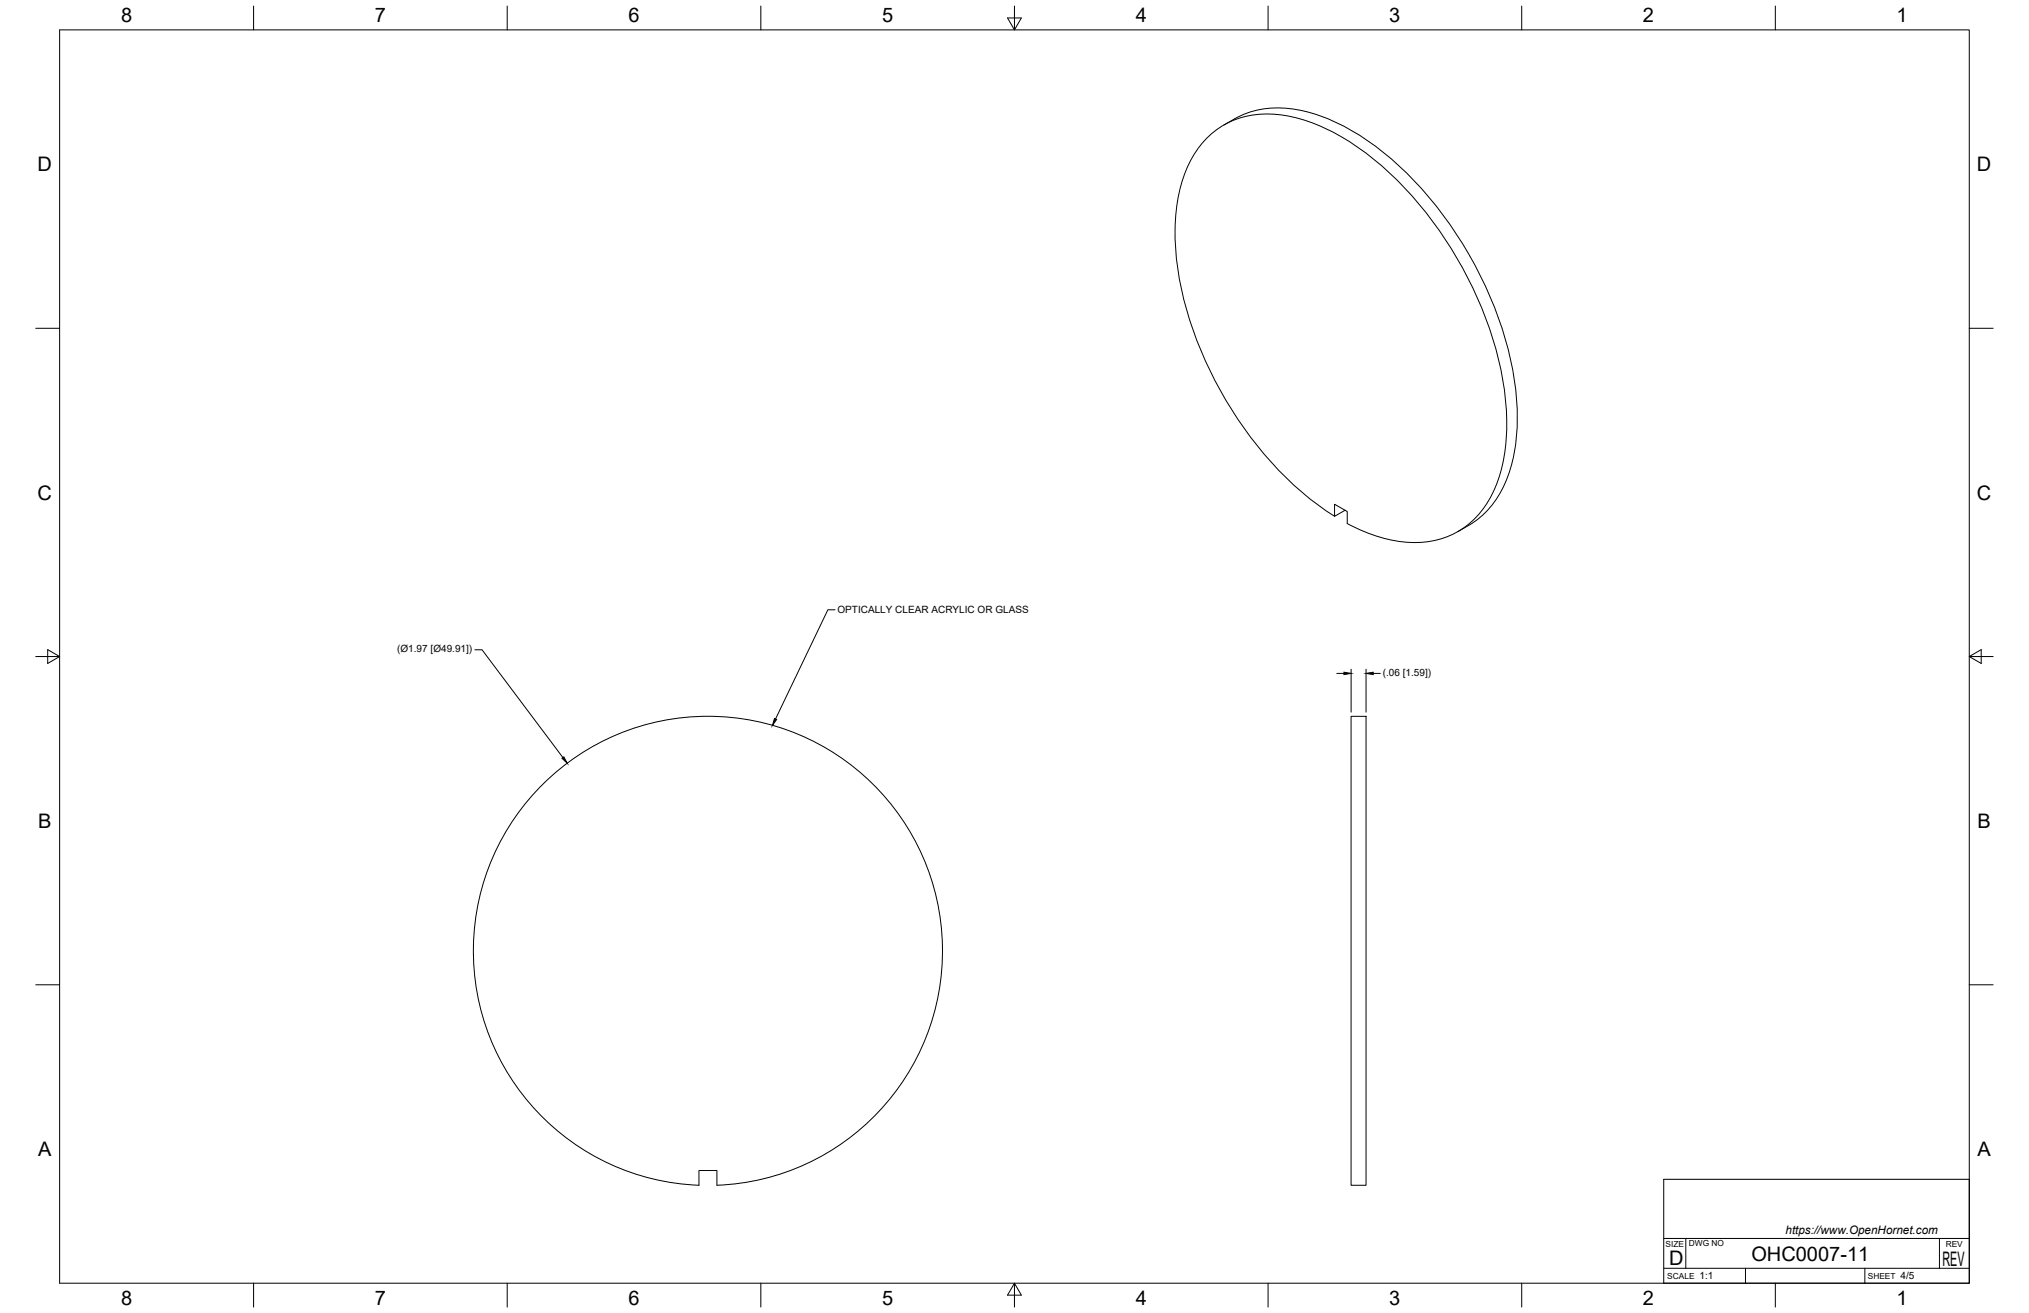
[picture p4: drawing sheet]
<svg xmlns="http://www.w3.org/2000/svg" width="864mm" height="559mm" viewBox="0 0 864 559" stroke-linecap="round" stroke-linejoin="round" font-family="sans-serif">
<!-- layer: Visible -->
<path d="M520.9 53.2a41.1 41.1 0 0 1 36.6-5.3 102.2 102.2 0 0 1 44.4 29 164.7 164.7 0 0 1 42.7 84.7 85.1 85.1 0 0 1-2.4 40 40.2 40.2 0 0 1-21.7 24.6M572.5 217.2l-4.5 2.5v-5.1l5.4 3.1v5.1a57.1 57.1 0 0 0 34.9 7.7 36 36 0 0 0 28.1-23 78.8 78.8 0 0 0 4.1-40.1 163.1 163.1 0 0 0-46.9-91.7 99.4 99.4 0 0 0-41.4-25.4 40.2 40.2 0 0 0-34 4.6 43.6 43.6 0 0 0-16.4 27.4 108.9 108.9 0 0 0 5 55.4 163.9 163.9 0 0 0 51.8 75.4l9.4 6.6M575.1 304.9h6.3v199.5h-6.3zM231.4 333.4a99.8 99.8 0 0 1 161.6 31.7 99.8 99.8 0 0 1-87.9 139.3v-6.2h-7.6v6.2a99.8 99.8 0 0 1-89.3-63.7 99.8 99.8 0 0 1 23.2-107.3z" fill="none" stroke="#000" stroke-width=".43"/>
<!-- layer: Border -->
<g fill="none" stroke="#000" stroke-width=".43">
<path d="M25.4 12.7h812.8v533.4h-812.8zM107.9 2.6v10.1M215.9 2.6v10.1M323.8 2.6v10.1M428.8 7.6h5.9l-2.9 5.1zM431.8 2.6v10.1M539.7 2.6v10.1M647.7 2.6v10.1M755.6 2.6v10.1M15.2 139.7h10.2M838.2 139.7h10.1M15.2 279.4h10.2"/>
<path d="M20.3 276.5l5.1 2.9-5.1 3zM838.2 279.4l5.1-2.9v5.9zM838.2 279.4h10.1M15.2 419.1h10.2M838.2 419.1h10.1M107.9 546.1v10.2M215.9 546.1v10.2M323.8 546.1v10.2M431.8 546.1l2.9 5.1h-5.9zM431.8 546.1v10.2M539.7 546.1v10.2M647.7 546.1v10.2"/>
<path d="M755.6 546.1v10.2"/>
</g>
<!-- layer: Titleblock -->
<path d="M708.1 501.9h130.1v44.2h-130.1zM708.1 539.8h130.1M708.1 527.1h130.1M717.5 527.1v12.7M742.9 539.8v6.3M793.7 539.8v6.3M825.5 527.1v12.7" fill="none" stroke="#000" stroke-width=".43"/>
<!-- layer: FD_Dimensions -->
<path d="M202.1 276.5h3.1l34.4 45.9M569 286.6h3M575.1 284.8v18.3M581.4 284.8v18.3M584.5 286.6h3" fill="none" stroke="#000" stroke-width=".43"/>
<path d="M572 286.1l3.1 .5-3.1 .5zM581.4 286.6l3.1-.5v1zM239.2 322.7l.8-.6 1.4 2.7z" fill="#000" stroke="#000" stroke-width=".43"/>
<!-- layer: Leaders -->
<path d="M329.6 305.8l1 .4-1.8 2.5z" fill="#000" stroke="#000" stroke-width=".43"/>
<path d="M355.4 259.5h-3l-22.3 46.5" fill="none" stroke="#000" stroke-width=".43"/>
<g font-size="8.5">
<text x="51.6" y="9.4">8</text>
<text x="159.5" y="9.4">7</text>
<text x="267.5" y="9.4">6</text>
<text x="375.4" y="9.3">5</text>
<text x="483.4" y="9.4">4</text>
<text x="591.3" y="9.4">3</text>
<text x="699.3" y="9.4">2</text>
<text x="807.2" y="9.4">1</text>
<text x="16" y="72.9">D</text>
<text x="841.4" y="72.9">D</text>
<text x="16" y="212.6">C</text>
<text x="841.4" y="212.6">C</text>
<text x="16.2" y="352.3">B</text>
<text x="841.7" y="352.3">B</text>
<text x="16.2" y="492">A</text>
<text x="841.7" y="492">A</text>
<text x="710.4" y="538.4">D</text>
<text x="745.4" y="536.7">OHC0007-11</text>
<text x="826.8" y="538.8">REV</text>
<text x="51.6" y="555.5">8</text>
<text x="159.5" y="555.5">7</text>
<text x="267.5" y="555.5">6</text>
<text x="375.4" y="555.4">5</text>
<text x="483.4" y="555.5">4</text>
<text x="591.3" y="555.5">3</text>
<text x="699.3" y="555.5">2</text>
<text x="807.2" y="555.5">1</text>
</g>
<text font-size="5" x="760" y="525.2">https://www.OpenHornet.com</text>
<g font-size="4.3">
<text x="356.5" y="261.1">OPTICALLY CLEAR ACRYLIC OR GLASS</text>
<text x="169.1" y="277.6">(Ø1.97 [Ø49.91])</text>
<text x="588.5" y="287.7">(.06 [1.59])</text>
<text x="723.4" y="544.5">1:1</text>
<text x="809" y="544.5">4/5</text>
</g>
<g font-size="3.5">
<text x="708.9" y="530.9">SIZE</text>
<text x="718.9" y="530.5">DWG NO</text>
<text x="828.2" y="530.9">REV</text>
<text x="709.6" y="544.2">SCALE</text>
<text x="795" y="544.2">SHEET</text>
</g>
</svg>
